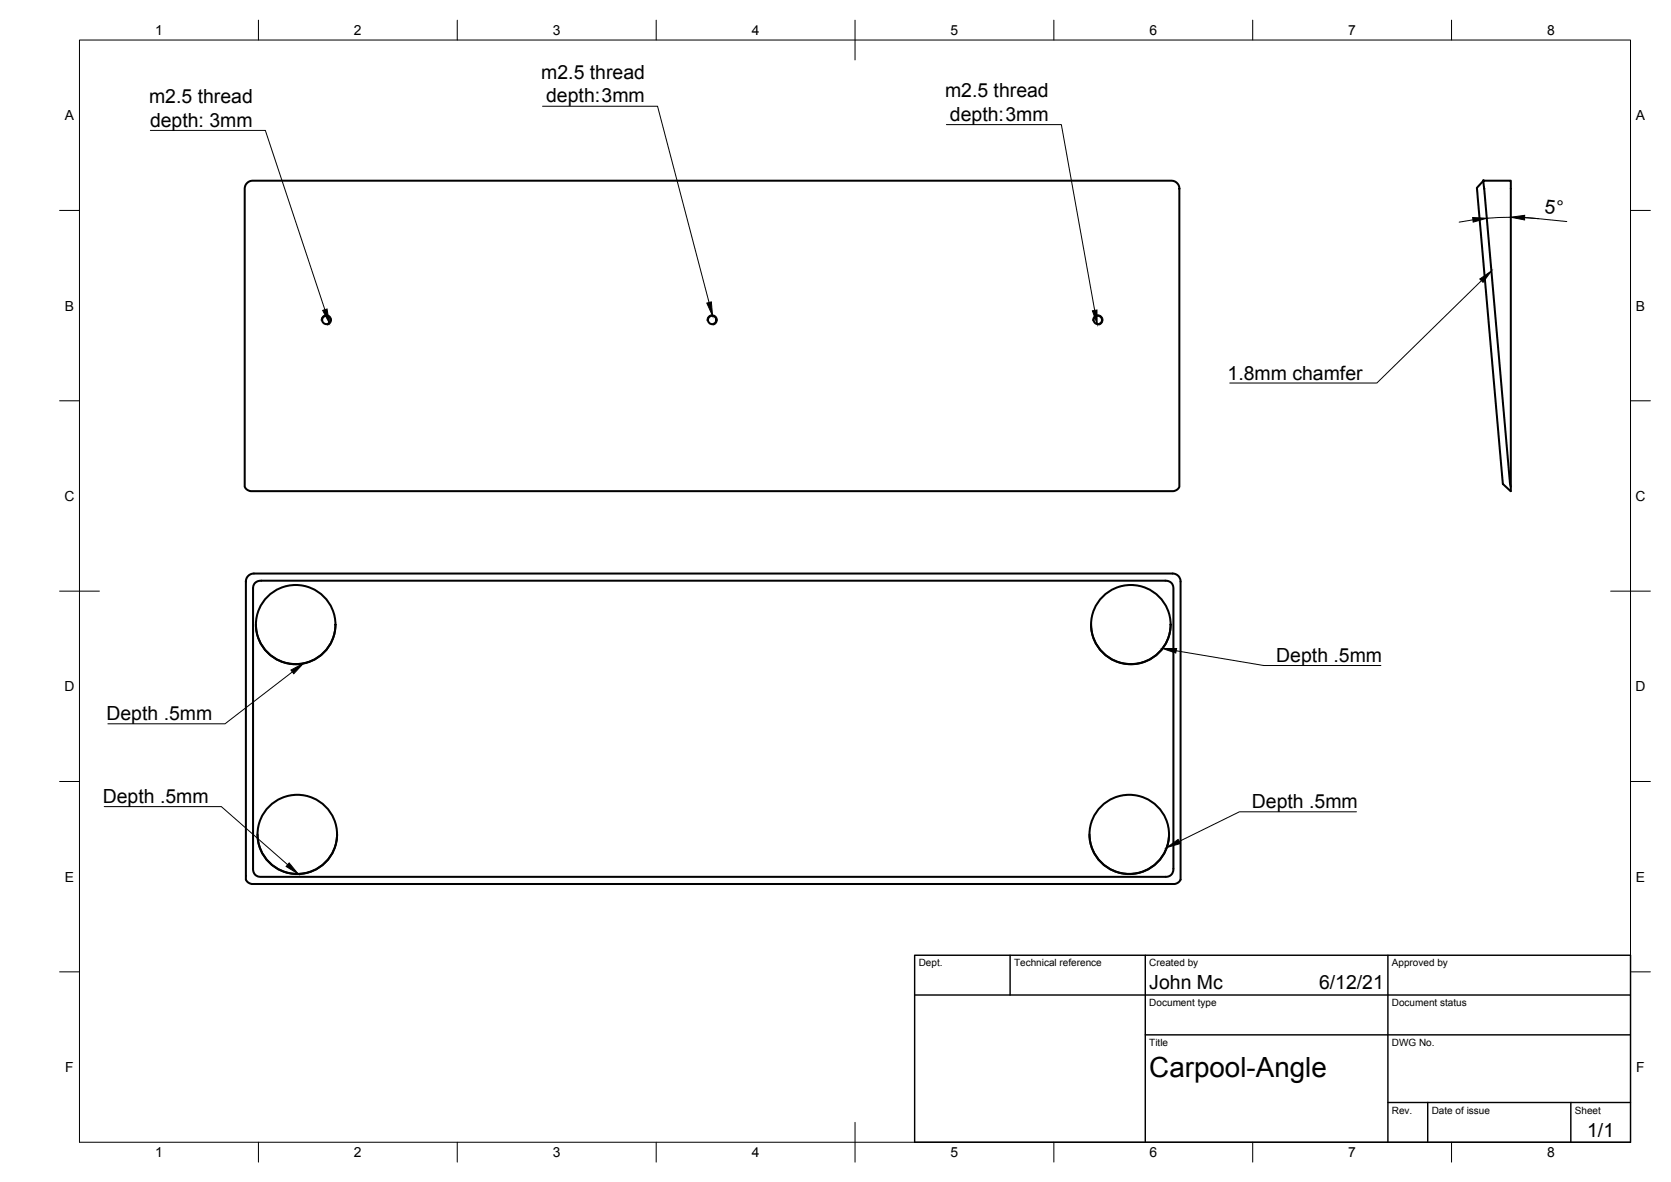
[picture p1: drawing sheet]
<svg xmlns="http://www.w3.org/2000/svg" width="420mm" height="297mm" viewBox="0 0 420 297" stroke-linecap="round" stroke-linejoin="round" font-family="sans-serif">
<!-- layer: Visible -->
<g fill="none" stroke="#000" stroke-width=".51">
<path d="M62 46.2l.6-.6 .8-.2 231.7 .1 1 .7 .4 1.1v75l-.7 .9-.8 .2h-232.2l-.8-.4-.5-.7v-75zM373 45.4l-1.7 1.8 .1 .5 6.5 73.9 1.9 1.8 .1-78h-6.9l6.7 76 .2 .9M62.4 144.7l1.2-.6 231.9 .1 1 .8 .3 1v74.1a1.7 1.7 0 0 1-1.9 2.1h-231.5l-.9-.3-.4-.4a1.34 1.34 0 0 1-.3-1.4v-74.1l.2-.7zM64.1 146.5l.8-.5 .6-.1h227.7l.7 .2a1.79 1.79 0 0 1 1.1 1.8v70.6l-.1 .6a1.72 1.72 0 0 1-1.8 1.3l-228.2-.1-1-.7-.3-1.1v-70.8zM64.3 156.9a10 10 0 0 0 10 10 10 10 0 0 0 10-10M274.3 156.9a10 10 0 0 0 10 10 10 10 0 0 0 10-10M64.7 209.7a10 10 0 0 0 10.1 9.9 10 10 0 0 0 10-9.9M273.9 209.7a10 10 0 0 0 10 9.9 10 10 0 0 0 10-9.9"/>
<circle cx="82.1" cy="80.4" r="1.05"/>
<circle cx="179.1" cy="80.4" r="1.05"/>
<circle cx="276" cy="80.4" r="1.05"/>
<circle cx="74.4" cy="157" r="10"/>
<circle cx="284.4" cy="157" r="10"/>
<circle cx="74.8" cy="209.7" r="10"/>
<circle cx="284" cy="209.7" r="10"/>
</g>
<!-- layer: Visible Narrow -->
<path d="M80.8 80.6a1.28 1.28 0 0 1 1-1.5 1.28 1.28 0 0 1 1.5 1.1 1.28 1.28 0 0 1-1 1.5M177.8 80.6a1.28 1.28 0 0 1 1-1.5 1.28 1.28 0 0 1 1.5 1.1 1.28 1.28 0 0 1-1 1.5M274.8 80.6a1.28 1.28 0 0 1 1-1.5 1.28 1.28 0 0 1 1.5 1.1 1.28 1.28 0 0 1-1 1.5" fill="none" stroke="#000" stroke-width=".25"/>
<!-- layer: Visible -->
<circle cx="373" cy="45.4" r=".24" fill="#000" stroke="#000" stroke-width=".25"/>
<!-- layer: Border -->
<g fill="none" stroke="#000" stroke-width=".25">
<path d="M20 10.1h390v276.9h-390zM65 5.1v5M115 5.1v5M165 5.1v5M215 5.1v10M265 5.1v5M315 5.1v5M365 5.1v5M15 52.9h5M410 52.9h5M15 100.7h5M410 100.7h5"/>
<path d="M15 148.6h10M405 148.6h10M15 196.4h5M410 196.4h5M15 244.2h5M410 244.2h5M65 287v5M115 287v5M165 287v5M215 282.1v9.9M265 287v5M315 287v5"/>
<path d="M365 287v5"/>
</g>
<!-- layer: TitleBlock -->
<path d="M230 240.1h180v46.9h-180zM230 250h180M254 240.1v9.9M288 240.1v46.9M349 240.1v46.9M288 260.1h122M349 277.1h61M359 277.1v9.9M395 277.1v9.9" fill="none" stroke="#000" stroke-width=".36"/>
<!-- layer: Dimensions -->
<path d="M370.4 55.3l-3.5 .5M373.8 54.8a69.5 69.5 0 0 1 13 .2M383.3 54.7l10.7 1" fill="none" stroke="#000" stroke-width=".25"/>
<path d="M370.3 54.7l3.5 .1-3.4 1zM379.9 54.6l3.5-.5-.1 1.2z" fill="#000" stroke="#000" stroke-width=".25"/>
<!-- layer: Annotations -->
<path d="M81.1 78l1.1-.4 .6 3.5zM177.7 76.2l1.2-.3 .3 3.5zM274.7 78.1l1.1-.2 .1 3.6zM372.1 70.1l2.9-2-2.1 2.9zM73.2 168.4l3.1-1.7-2.4 2.6zM292.3 163h3.5l-.2 1.1zM72.7 216.9l2.3 2.7-3.1-1.9zM293.3 213l2.9-2 .6 1z" fill="#000" stroke="#000" stroke-width=".25"/>
<path d="M37.8 32.8h28.9l15 45M136.4 26.7h28.9l13 49.3M238 31.3h28.9l8.4 46.7M372.5 70.5l-26.3 25.8h-37M73.5 168.9l-16.9 13h-29.5M295.7 163.5l22.1 3.7h29.4M26.2 202.7h29.4l16.7 14.6M341.1 204h-29.5l-15.1 7.5" fill="none" stroke="#000" stroke-width=".25"/>
<text font-size="7" x="289" y="270.6">Carpool-Angle</text>
<g font-size="4.9">
<text x="136.1" y="19.9">m2.5 thread</text>
<text x="37.5" y="26">m2.5 thread</text>
<text x="137.3" y="25.7">depth:3mm</text>
<text x="237.6" y="24.5">m2.5 thread</text>
<text x="37.7" y="31.8">depth: 3mm</text>
<text x="238.8" y="30.3">depth:3mm</text>
<text x="388.3" y="53.5" transform="rotate(6 388.3 53.5)">5°</text>
<text x="308.7" y="95.6">1.8mm chamfer</text>
<text x="320.9" y="166.3">Depth .5mm</text>
<text x="26.8" y="180.9">Depth .5mm</text>
<text x="25.8" y="201.7">Depth .5mm</text>
<text x="314.8" y="203">Depth .5mm</text>
<text x="289" y="248.5">John Mc</text>
<text x="331.7" y="248.5">6/12/21</text>
<text x="399.1" y="285.7">1/1</text>
</g>
<g font-size="3.5">
<text x="39" y="8.8">1</text>
<text x="89" y="8.8">2</text>
<text x="139" y="8.8">3</text>
<text x="189" y="8.8">4</text>
<text x="239" y="8.8">5</text>
<text x="289" y="8.8">6</text>
<text x="339" y="8.8">7</text>
<text x="389" y="8.8">8</text>
<text x="16.3" y="30.2">A</text>
<text x="411.3" y="30.2">A</text>
<text x="16.3" y="78">B</text>
<text x="411.3" y="78">B</text>
<text x="16.2" y="125.9">C</text>
<text x="411.2" y="125.9">C</text>
<text x="16.2" y="173.7">D</text>
<text x="411.2" y="173.7">D</text>
<text x="16.3" y="221.6">E</text>
<text x="411.3" y="221.6">E</text>
<text x="16.4" y="269.4">F</text>
<text x="411.4" y="269.4">F</text>
<text x="39" y="290.8">1</text>
<text x="89" y="290.8">2</text>
<text x="139" y="290.8">3</text>
<text x="189" y="290.8">4</text>
<text x="239" y="290.8">5</text>
<text x="289" y="290.8">6</text>
<text x="339" y="290.8">7</text>
<text x="389" y="290.8">8</text>
</g>
<g font-size="2.5">
<text x="231" y="242.9">Dept.</text>
<text x="255" y="242.9">Technical reference</text>
<text x="289" y="242.9">Created by</text>
<text x="350" y="242.9">Approved by</text>
<text x="289" y="252.8">Document type</text>
<text x="350" y="252.8">Document status</text>
<text x="289" y="262.9">Title</text>
<text x="350" y="262.9">DWG No.</text>
<text x="350" y="279.9">Rev.</text>
<text x="360" y="279.9">Date of issue</text>
<text x="396" y="279.9">Sheet</text>
</g>
</svg>
